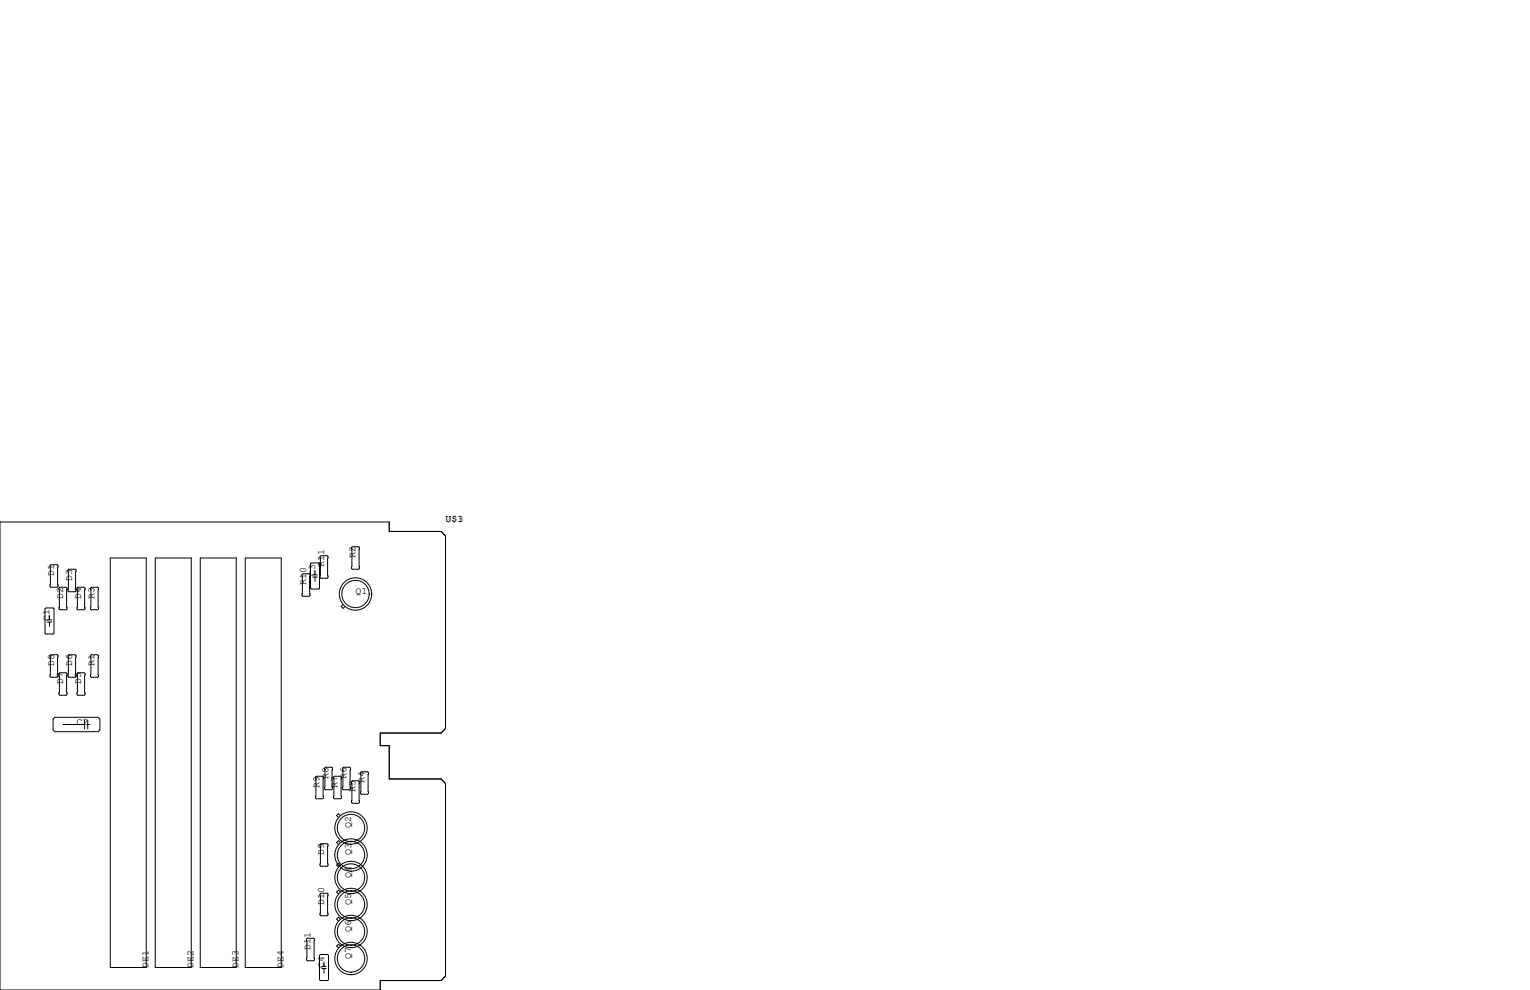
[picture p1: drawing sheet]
<svg xmlns="http://www.w3.org/2000/svg" width="432mm" height="279mm" viewBox="0 0 432 279" stroke-linecap="round" stroke-linejoin="round" font-family="sans-serif">
<g fill="none" stroke="#000" stroke-width=".28">
<path d="M0 147.3h109.9v2.7h14.6l1.2 1.3v54.3l-1.2 1.3h-17.2v3.5h2.6v9.4h14.6l1.2 1.3v54.4l-1.2 1.2h-17.2v2.7h-107.3zM14.4 159.4h1.7l.3 .2v5.9l-.3 .2h-1.7l-.3-.2v-5.9zM31.1 157.5h10.2v115.5h-10.2zM43.8 157.5h10.2v115.5h-10.2zM56.5 157.5h10.2v115.5h-10.2zM69.2 157.5h10.2v115.5h-10.2zM87.6 159.1l.3-.2h2l.3 .2v6.9l-.3 .2h-2l-.3-.2zM90.6 156.8h1.7l.3 .3v5.8l-.3 .3h-1.7l-.3-.3v-5.8zM99.2 154.6l.2-.3h1.8l.3 .3v5.8l-.3 .3h-1.8l-.2-.3zM13 171.6h2l.2 .2v6.9l-.2 .2h-2l-.3-.2v-6.9zM13.3 175.6h1.3M13.3 174.9h1.3"/>
<path d="M14 173.7v1.2M14 175.6v1.2M16.9 165.7h1.8l.2 .3v5.8l-.2 .3h-1.8l-.3-.3v-5.8zM19.4 160.7h1.8l.3 .2v5.9l-.3 .2h-1.8l-.2-.2v-5.9zM22 165.7h1.7l.3 .3v5.8l-.3 .3h-1.7l-.3-.3v-5.8zM25.8 165.7h1.8l.2 .3v5.8l-.2 .3h-1.8l-.3-.3v-5.8zM85.2 162.2l.3-.3h1.7l.3 .3v5.8l-.3 .3h-1.7l-.3-.3zM88.3 162.9h1.2M88.3 162.2h1.2M88.9 161v1.2M88.9 162.9v1.2M96.8 170.6l-.5 .6 .5 .5 .6-.5"/>
<path d="M14.4 184.8h1.7l.3 .2v5.9l-.3 .2h-1.7l-.3-.2v-5.9zM16.9 189.9h1.8l.2 .2v5.9l-.2 .2h-1.8l-.3-.2v-5.9zM19.4 184.8h1.8l.3 .2v5.9l-.3 .2h-1.8l-.2-.2v-5.9zM22 189.9h1.7l.3 .2v5.9l-.3 .2h-1.7l-.3-.2v-5.9zM25.8 184.8h1.8l.2 .2v5.9l-.2 .2h-1.8l-.3-.2v-5.9zM15.5 202.4h12.2l.5 .5v3.1l-.5 .5h-12.2l-.5-.5v-3.1zM17.8 204.5h6.1M23.9 203.2v2.5M24.8 203.2v2.5M24.8 204.5h.6M89.3 219.1h1.8l.2 .2v5.9l-.2 .2h-1.8l-.3-.2v-5.9zM91.6 216.8l.2-.3h1.8l.3 .3v5.8l-.3 .3h-1.8l-.2-.3z"/>
<path d="M94.1 219.3l.3-.2h1.7l.3 .2v5.9l-.3 .2h-1.7l-.3-.2zM96.6 216.8l.3-.3h1.8l.2 .3v5.8l-.2 .3h-1.8l-.3-.3zM101.7 218.1l.3-.3h1.8l.2 .3v5.8l-.2 .3h-1.8l-.3-.3zM90.6 238.1h1.7l.3 .3v5.8l-.3 .3h-1.7l-.3-.3v-5.8zM96.1 230.2l-.6-.6-.5 .6 .5 .5M96.1 237.8l-.6-.5-.5 .5 .5 .5M99.4 220.3h1.8l.3 .3v5.8l-.3 .3h-1.8l-.2-.3v-5.8zM90.3 252.3l.3-.2h1.7l.3 .2v5.9l-.3 .2h-1.7l-.3-.2zM96.1 259.4l-.6-.5-.5 .5 .5 .5M96.1 244.1l-.6-.5-.5 .5 .5 .6M96.1 251.8l-.6-.6-.5 .6 .5 .5M86.5 265l.2-.2h1.8l.3 .2v5.9l-.3 .2h-1.8l-.2-.2z"/>
<path d="M90.2 269.6l.2-.2h2.1l.2 .2v6.9l-.2 .2h-2.1l-.2-.2zM90.8 273.4h1.3M90.8 272.7h1.3M91.4 271.5v1.2M91.4 273.4v1.2M96.1 267l-.6-.5-.5 .5 .5 .5"/>
<circle cx="100.3" cy="167.6" r="3.9"/>
<circle cx="100.3" cy="167.6" r="4.6"/>
<circle cx="99.1" cy="233.7" r="4.6"/>
<circle cx="99.1" cy="233.7" r="3.9"/>
<circle cx="99.1" cy="247.6" r="4.6"/>
<circle cx="99.1" cy="255.3" r="4.6"/>
<circle cx="99.1" cy="241.3" r="4.6"/>
<circle cx="99.1" cy="255.3" r="3.9"/>
<circle cx="99.1" cy="247.6" r="3.9"/>
<circle cx="99.1" cy="241.3" r="3.9"/>
<circle cx="99.1" cy="270.5" r="4.6"/>
<circle cx="99.1" cy="262.9" r="4.6"/>
<circle cx="99.1" cy="270.5" r="3.9"/>
<circle cx="99.1" cy="262.9" r="3.9"/>
</g>
<g font-size="2.8">
<text x="125.7" y="147.3">U$1</text>
<text x="129.1" y="147.3">3</text>
<text x="91.4" y="160" transform="rotate(-90 91.4 160)">R11</text>
<text x="100.3" y="157.5" transform="rotate(-90 100.3 157.5)">R2</text>
<text x="15.2" y="162.6" transform="rotate(-90 15.2 162.6)">D1</text>
<text x="20.3" y="163.8" transform="rotate(-90 20.3 163.8)">D3</text>
<text x="86.4" y="165.1" transform="rotate(-90 86.4 165.1)">R10</text>
<text x="88.9" y="162.6" transform="rotate(-90 88.9 162.6)">C3</text>
<text x="100.3" y="167.6">Q1</text>
<text x="17.8" y="168.9" transform="rotate(-90 17.8 168.9)">D2</text>
<text x="22.9" y="168.9" transform="rotate(-90 22.9 168.9)">D4</text>
<text x="26.7" y="168.9" transform="rotate(-90 26.7 168.9)">R3</text>
<text x="14" y="175.3" transform="rotate(-90 14 175.3)">C1</text>
<text x="15.2" y="188" transform="rotate(-90 15.2 188)">D8</text>
<text x="20.3" y="188" transform="rotate(-90 20.3 188)">D6</text>
<text x="26.7" y="188" transform="rotate(-90 26.7 188)">R1</text>
<text x="17.8" y="193" transform="rotate(-90 17.8 193)">D7</text>
<text x="22.9" y="193" transform="rotate(-90 22.9 193)">D5</text>
<text x="21.6" y="204.5">C2</text>
<text x="92.7" y="219.7" transform="rotate(-90 92.7 219.7)">R8</text>
<text x="97.8" y="219.7" transform="rotate(-90 97.8 219.7)">R6</text>
<text x="102.9" y="221" transform="rotate(-90 102.9 221)">R4</text>
<text x="90.2" y="222.2" transform="rotate(-90 90.2 222.2)">R9</text>
<text x="95.2" y="222.2" transform="rotate(-90 95.2 222.2)">R7</text>
<text x="100.3" y="223.5" transform="rotate(-90 100.3 223.5)">R5</text>
<text x="99.1" y="233.7" transform="rotate(-90 99.1 233.7)">Q2</text>
<text x="91.4" y="241.3" transform="rotate(-90 91.4 241.3)">D9</text>
<text x="99.1" y="241.3" transform="rotate(-90 99.1 241.3)">Q3</text>
<text x="99.1" y="247.6" transform="rotate(-90 99.1 247.6)">Q4</text>
<text x="91.4" y="255.3" transform="rotate(-90 91.4 255.3)">D10</text>
<text x="99.1" y="255.3" transform="rotate(-90 99.1 255.3)">Q5</text>
<text x="99.1" y="262.9" transform="rotate(-90 99.1 262.9)">Q6</text>
<text x="87.6" y="268" transform="rotate(-90 87.6 268)">D11</text>
<text x="41.9" y="273" transform="rotate(-90 41.9 273)">DE1</text>
<text x="54.6" y="273" transform="rotate(-90 54.6 273)">DE2</text>
<text x="67.3" y="273" transform="rotate(-90 67.3 273)">DE3</text>
<text x="80" y="273" transform="rotate(-90 80 273)">DE4</text>
<text x="91.4" y="273" transform="rotate(-90 91.4 273)">C4</text>
<text x="99.1" y="270.5" transform="rotate(-90 99.1 270.5)">Q7</text>
</g>
</svg>
